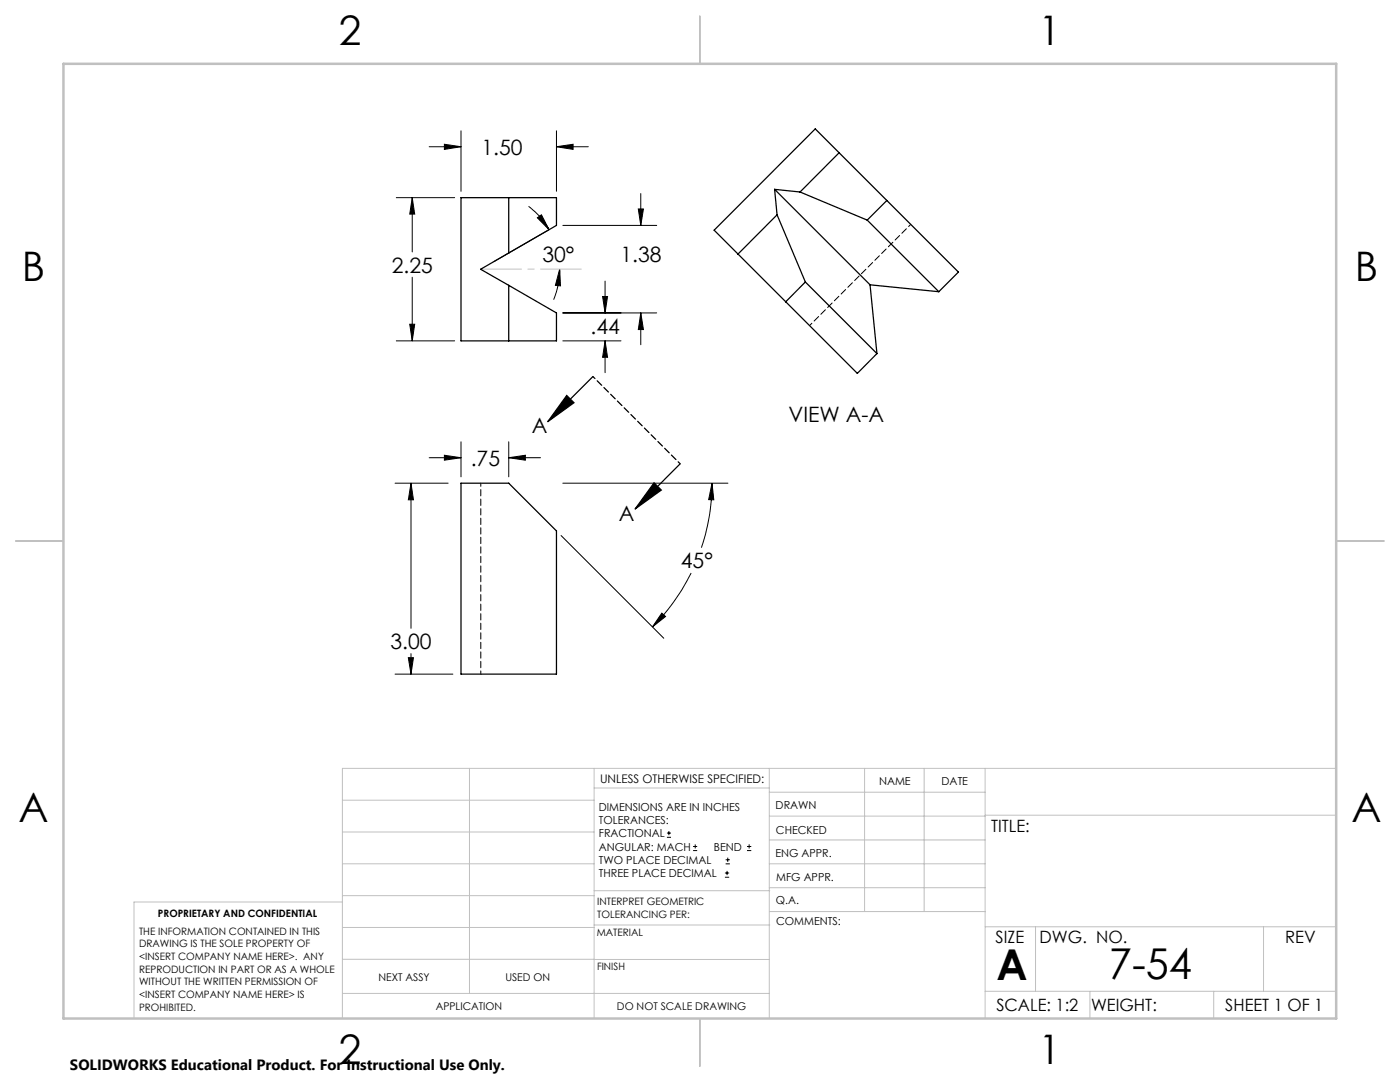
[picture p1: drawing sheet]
<svg xmlns="http://www.w3.org/2000/svg" width="279mm" height="216mm" viewBox="0 0 279 216" stroke-linecap="round" stroke-linejoin="round" font-family="sans-serif">
<g fill="none" stroke="#000" stroke-width=".2">
<path d="M79.1 39.4h11.6M82.3 39.4l.5 3.3h-1zM82.3 39.4v10.9M85.7 29.3h6.3M88.7 28.8l3.3 .5-3.3 .5zM92 26.1v12.1M111.1 29.3l3.3-.5v1zM111.1 26.1v12.1M111.1 29.3h6.3M127.9 38.6v6.4M82.3 55.3v12.7M105.5 41.2a14.5 14.5 0 0 1 4.1 4.6"/>
<path d="M107.2 43.5l.9-.6 1.5 2.9zM109.6 45.8l-10.9 6.3M111.7 53.7l.2 3.3-1.1-.1zM111.7 53.7a15.7 15.7 0 0 1-1.2 6.1M112.3 45h18.8M120.3 59.2h.9l-.4 3.2zM120.8 56.1v6.3M127.4 41.7h1l-.5 3.3zM79.1 68h11.6M81.8 64.7h1l-.5 3.3zM112.3 68h11.6M112.3 62.4h18.8"/>
<path d="M120.8 68l.4 3.3h-.9zM120.8 68v6.4M127.9 62.4l.5 3.4h-1zM127.9 62.4v6.4M78.8 96.4h10.6M82 96.4l.5 3.3h-1zM82 96.4v29M85.7 91.3h6.3M88.7 90.8l3.3 .5-3.3 .5zM92 88.2v6.9M101.5 91.3l3.3-.5v1zM101.5 88.2v6.9"/>
<path d="M101.5 91.3h6.4M112.3 96.4h33M142.1 96.4l.4 3.3h-1.1zM142.1 96.4a39.9 39.9 0 0 1-2.1 12.9M112 106.9l20.5 20.5M137.9 114.3a41.4 41.4 0 0 1-7.7 10.8M78.8 134.5h11.6M81.5 131.2h1l-.5 3.3zM82 130.4v4.1M132.1 122.3l.7 .7-2.6 2.1zM133.1 167.1h.8M133.1 166.2h.8"/>
<path d="M133.5 165.8v.9M138.3 169.7h.8M138.3 168.9h.8M138.7 168.5v.8M144.7 175h.8M144.7 174.2h.8M144.8 172.4h.9M144.8 171.6h.9M145.1 173.8v.8M145.2 171.1v.9M149.1 169.7h.8M149.1 168.9h.8"/>
<path d="M149.5 168.5v.8"/>
</g>
<g fill="none" stroke="#000" stroke-width=".25">
<path d="M92 39.4h19.1v5.6l-15.2 8.7 15.2 8.7v5.6h-19.1zM101.5 39.4v11.1M154.6 37.8l19 19M154.6 37.8l5.1 .5M154.6 37.8l.5 5.1M159.7 38.3l13.4 5.6M167.5 30.5l-7.8 7.8M167.5 30.5l23.8 23.8-3.9 3.9M167.5 30.5l-4.8-4.8-20.2 20.2 14.3 14.3M101.5 56.9v11.1M155.1 42.9l5.6 13.4M155.1 42.9l-7.8 7.8"/>
<path d="M160.7 56.3l14.3 14.3M160.7 56.3l-3.9 3.9M173.1 43.9l14.3 14.3M173.6 56.8l13.8 1.4M173.6 56.8l1.4 13.8M177 40l-3.9 3.9M113.1 78.9l1.4 1.5-5.2 3.7zM118.3 75.1l-9 9M156.8 60.2l14.3 14.3 3.9-3.9M92 96.4h9.5l9.6 9.5v28.6h-19.1zM130.5 96.3l1.5 1.5-5.2 3.8zM135.7 92.6l-8.9 9"/>
</g>
<path d="M135.7 92.5l-17.4-17.4" fill="none" stroke="#000" stroke-width=".25" stroke-dasharray="1.3 .6" stroke-dashoffset=".7"/>
<path d="M96 53.7h20" fill="none" stroke="#c0c0c0" stroke-width=".2" stroke-dasharray="15.2 1.3 1.3 1.3" stroke-dashoffset="7.1"/>
<g fill="none" stroke="#c0c0c0" stroke-width=".2">
<path d="M68.3 159.7h50.3M93.7 153.3v44.9M118.6 153.3v49.9M118.6 157.2h34.9M153.5 153.3v49.9M153.5 158.1h43.1M172.5 153.3v28.6M184.4 153.3v28.6M196.6 153.3v49.9M266.7 153.3h-198.4v49.9M68.3 178.7h50.3M68.3 172.4h50.3"/>
<path d="M68.3 166h50.3M68.3 180h-41.6v23.2M118.6 177.7h35M153.5 167.6h43.1M153.5 162.8h43.1M153.5 172.4h43.1M153.5 177.1h43.1M196.6 162.7h70.1M68.3 198.2h85.2M68.3 191.4l85.2 .1M68.3 185.1h50.3M118.6 184.6h35"/>
<path d="M153.6 181.9h43M196.6 197.8h70.1M196.6 184.9h70.1M206.7 184.9v12.9M217.5 197.8v5.4M242.2 197.8v5.4M252.2 184.9v12.9"/>
</g>
<path d="M139.7 3.2v9.5M3.1 107.9h9.6M266.7 107.9h9.5M139.7 203.2v9.6" fill="none" stroke="#c0c0c0" stroke-width=".25"/>
<path d="M12.7 12.7h254v190.5h-254z" fill="none" stroke="#c0c0c0" stroke-width=".5"/>
<g fill="#000">
<path d="M130.5 96.3l1.5 1.5-5.2 3.8zM113.1 78.9l1.4 1.5-5.2 3.7z"/>
<path d="M81.5 131.2h1l-.5 3.3zM82 96.4l.5 3.3h-1zM101.5 91.3l3.3-.5v1zM88.7 90.8l3.3 .5-3.3 .5zM132.1 122.3l.7 .7-2.6 2.1zM142.1 96.4l.4 3.3h-1.1zM81.8 64.7h1l-.5 3.3zM82.3 39.4l.5 3.3h-1zM88.7 28.8l3.3 .5-3.3 .5zM111.1 29.3l3.3-.5v1zM111.7 53.7l.2 3.3-1.1-.1zM107.2 43.5l.9-.6 1.5 2.9zM120.8 68l.4 3.3h-.9zM120.3 59.2h.9l-.4 3.2zM127.4 41.7h1l-.5 3.3zM127.9 62.4l.5 3.4h-1z"/>
</g>
<path d="M181.8 44.8l-20.2 20.2M96 96.4v38.1" fill="none" stroke="#000" stroke-width=".2" stroke-dasharray="1.3 .6" stroke-dashoffset=".6"/>
<g font-size="8.5">
<text x="198.9" y="195.5">A</text>
<text x="221.3" y="195.4">7-54</text>
</g>
<g font-size="8.1">
<text x="67.6" y="8.9">2</text>
<text x="207.3" y="8.9">1</text>
<text x="4.4" y="56.1">B</text>
<text x="270.4" y="56.1">B</text>
<text x="3.7" y="164.1">A</text>
<text x="269.7" y="164.1">A</text>
<text x="67.6" y="212.4">2</text>
<text x="207.3" y="212.4">1</text>
</g>
<g font-size="4.2">
<text x="96.1" y="30.9">1.50</text>
<text x="108.2" y="52.3">30°</text>
<text x="123.8" y="52.3">1.38</text>
<text x="78.2" y="54.4">2.25</text>
<text x="117.8" y="66.6">.44</text>
<text x="106.1" y="86.5">A</text>
<text x="157.4" y="84.1">VIEW A-A</text>
<text x="93.9" y="92.9">.75</text>
<text x="123.5" y="103.9">A</text>
<text x="135.9" y="113.4">45°</text>
<text x="77.9" y="129.5">3.00</text>
</g>
<g font-size="3.4">
<text x="197.8" y="166">TITLE:</text>
<text x="198.7" y="188.1">SIZE</text>
<text x="207.5" y="188.1">DWG. NO.</text>
<text x="256.5" y="188.2">REV</text>
<text x="198.8" y="201.7">SCALE: 1:2</text>
<text x="217.7" y="201.8">WEIGHT:</text>
<text x="244.5" y="201.7">SHEET 1 OF 1</text>
</g>
<text font-size="3" x="14" y="213.5">SOLIDWORKS Educational Product. For Instructional Use Only.</text>
<text font-size="2.4" x="119.8" y="156.2">UNLESS OTHERWISE SPECIFIED:</text>
<g font-size="2.2">
<text x="119.5" y="161.8">DIMENSIONS ARE IN INCHES</text>
<text x="154.8" y="161.4">DRAWN</text>
<text x="175.4" y="156.6">NAME</text>
<text x="187.9" y="156.7">DATE</text>
<text x="119.5" y="164.4">TOLERANCES:</text>
<text x="119.5" y="167.1">FRACTIONAL</text>
<text x="154.9" y="166.3">CHECKED</text>
<text x="119.5" y="169.7">ANGULAR: MACH</text>
<text x="119.5" y="172.4">TWO PLACE DECIMAL</text>
<text x="142.5" y="169.7">BEND</text>
<text x="154.8" y="171">ENG APPR.</text>
<text x="119.5" y="175">THREE PLACE DECIMAL</text>
<text x="154.9" y="175.7">MFG APPR.</text>
<text x="154.9" y="180.4">Q.A.</text>
<text x="154.9" y="184.6">COMMENTS:</text>
</g>
<g font-size="2.1">
<text x="75.5" y="195.7">NEXT ASSY</text>
<text x="100.9" y="195.7">USED ON</text>
<text x="86.9" y="201.5">APPLICATION</text>
<text x="123.1" y="201.6">DO NOT SCALE DRAWING</text>
</g>
<g font-size="2">
<text x="31.5" y="182.9">PROPRIETARY AND CONFIDENTIAL</text>
<text x="119.2" y="180.6">INTERPRET GEOMETRIC</text>
<text x="119.2" y="183.1">TOLERANCING PER:</text>
<text x="27.8" y="186.5">THE INFORMATION CONTAINED IN THIS</text>
<text x="27.8" y="189">DRAWING IS THE SOLE PROPERTY OF</text>
<text x="27.8" y="191.6">&lt;INSERT COMPANY NAME HERE&gt;. ANY</text>
<text x="119.1" y="186.7">MATERIAL</text>
<text x="27.8" y="194.1">REPRODUCTION IN PART OR AS A WHOLE</text>
<text x="27.8" y="196.6">WITHOUT THE WRITTEN PERMISSION OF</text>
<text x="119.1" y="193.5">FINISH</text>
<text x="27.8" y="199.1">&lt;INSERT COMPANY NAME HERE&gt; IS</text>
<text x="27.8" y="201.7">PROHIBITED.</text>
</g>
</svg>
